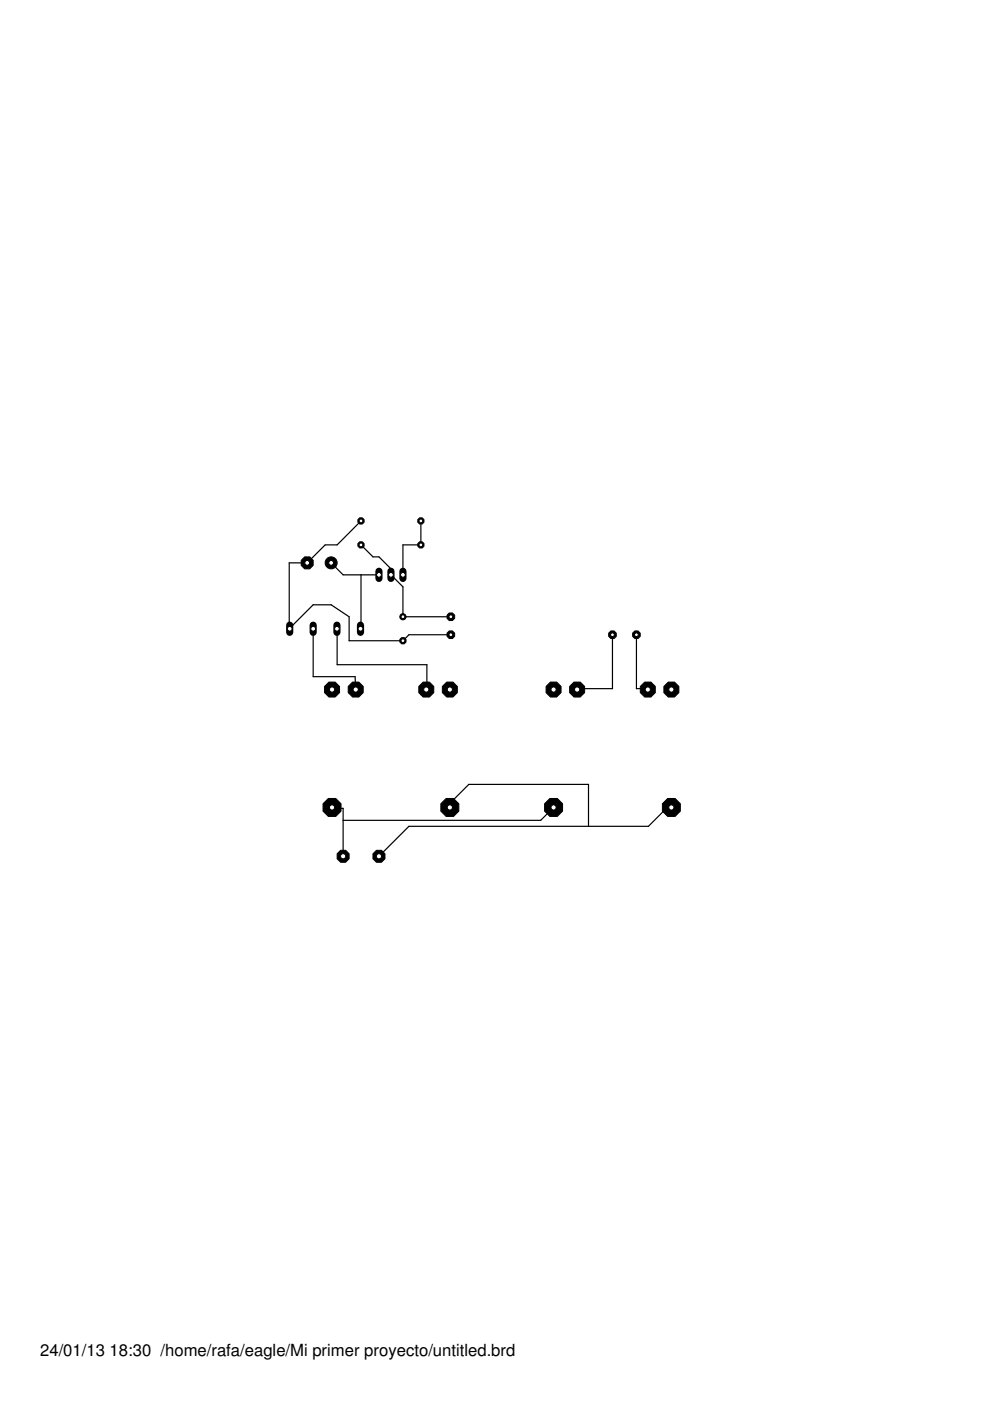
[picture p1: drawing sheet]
<svg xmlns="http://www.w3.org/2000/svg" width="210mm" height="297mm" viewBox="0 0 210 297" stroke-linecap="round" stroke-linejoin="round" font-family="sans-serif">
<g fill="none" stroke="#000" stroke-width=".25">
<path d="M70.2 119.3l2.5 2.6h7.6M76.5 115.5l2.6 2.6h1.2l2.6 2.5v1.3l2.5 2.5v6.4h10.2M76.5 110.4l-5 5.1h-2.6l-3.8 3.8h-3.8v14M89.2 110.4v5.1h-3.8v6.4M61.3 133.3h.1M61.3 133.3l5.1-5.1h3.8l3.8 2.6v5h11.4l1.3-1.2h8.9M66.4 133.3h.1M66.4 133.3v10.2h8.9l.1 2.7M71.4 133.3l.1 7.6h19v5.1l-1.3 1.3 1.2-1.1M76.5 121.9l-.1 11.4M129.9 134.6v11.4h-6.4l-1.1 .2M134.9 134.6v11.4l2.5 .2"/>
<path d="M70.4 171.2l2.3 .2v10.1M95.4 171.2l.2-1.1 3.8-3.8h25.4v8.9M117.4 171.2l-2.8 2.7h-41.9M142.3 171.2l-1 .2-3.8 3.8h-50.8l-6.4 6.3"/>
</g>
<circle cx="70.4" cy="171.2" r="2.06" fill="#000" stroke="#000" stroke-width=".21"/>
<circle cx="70.4" cy="171.2" r=".55" fill="#fff" stroke="#000" stroke-width=".21"/>
<circle cx="95.4" cy="171.2" r="2.06" fill="#000" stroke="#000" stroke-width=".21"/>
<circle cx="95.4" cy="171.2" r=".55" fill="#fff" stroke="#000" stroke-width=".21"/>
<circle cx="95.4" cy="146.2" r="1.72" fill="#000" stroke="#000" stroke-width=".21"/>
<circle cx="95.4" cy="146.2" r=".55" fill="#fff" stroke="#000" stroke-width=".21"/>
<circle cx="90.4" cy="146.2" r="1.72" fill="#000" stroke="#000" stroke-width=".21"/>
<circle cx="90.4" cy="146.2" r=".55" fill="#fff" stroke="#000" stroke-width=".21"/>
<circle cx="75.4" cy="146.2" r="1.72" fill="#000" stroke="#000" stroke-width=".21"/>
<circle cx="75.4" cy="146.2" r=".55" fill="#fff" stroke="#000" stroke-width=".21"/>
<circle cx="70.4" cy="146.2" r="1.72" fill="#000" stroke="#000" stroke-width=".21"/>
<circle cx="70.4" cy="146.2" r=".55" fill="#fff" stroke="#000" stroke-width=".21"/>
<path d="M85.4 121.1v1.5" fill="none" stroke="#000" stroke-width="1.5"/>
<circle cx="85.4" cy="121.9" r=".51" fill="#fff" stroke="#000" stroke-width=".21"/>
<path d="M82.9 121.1v1.5" fill="none" stroke="#000" stroke-width="1.5"/>
<circle cx="82.9" cy="121.9" r=".51" fill="#fff" stroke="#000" stroke-width=".21"/>
<path d="M80.3 121.1v1.5" fill="none" stroke="#000" stroke-width="1.5"/>
<circle cx="80.3" cy="121.9" r=".51" fill="#fff" stroke="#000" stroke-width=".21"/>
<path d="M61.4 132.5v1.6" fill="none" stroke="#000" stroke-width="1.5"/>
<circle cx="61.4" cy="133.3" r=".51" fill="#fff" stroke="#000" stroke-width=".21"/>
<path d="M76.4 132.5v1.6" fill="none" stroke="#000" stroke-width="1.5"/>
<circle cx="76.4" cy="133.3" r=".51" fill="#fff" stroke="#000" stroke-width=".21"/>
<path d="M66.4 132.5v1.6" fill="none" stroke="#000" stroke-width="1.5"/>
<circle cx="66.4" cy="133.3" r=".51" fill="#fff" stroke="#000" stroke-width=".21"/>
<path d="M71.4 132.5v1.6" fill="none" stroke="#000" stroke-width="1.5"/>
<circle cx="71.4" cy="133.3" r=".51" fill="#fff" stroke="#000" stroke-width=".21"/>
<circle cx="70.2" cy="119.3" r="1.27" fill="#000" stroke="#000" stroke-width=".21"/>
<circle cx="70.2" cy="119.3" r=".51" fill="#fff" stroke="#000" stroke-width=".21"/>
<circle cx="65.1" cy="119.3" r="1.38" fill="#000" stroke="#000" stroke-width=".21"/>
<circle cx="65.1" cy="119.3" r=".51" fill="#fff" stroke="#000" stroke-width=".21"/>
<circle cx="85.4" cy="135.8" r=".71" fill="#000" stroke="#000" stroke-width=".21"/>
<circle cx="85.4" cy="135.8" r=".4" fill="#fff" stroke="#000" stroke-width=".21"/>
<circle cx="85.4" cy="130.8" r=".66" fill="#000" stroke="#000" stroke-width=".21"/>
<circle cx="85.4" cy="130.8" r=".4" fill="#fff" stroke="#000" stroke-width=".21"/>
<circle cx="76.5" cy="110.4" r=".71" fill="#000" stroke="#000" stroke-width=".21"/>
<circle cx="76.5" cy="110.4" r=".4" fill="#fff" stroke="#000" stroke-width=".21"/>
<circle cx="89.2" cy="110.4" r=".71" fill="#000" stroke="#000" stroke-width=".21"/>
<circle cx="89.2" cy="110.4" r=".4" fill="#fff" stroke="#000" stroke-width=".21"/>
<circle cx="76.5" cy="115.5" r=".71" fill="#000" stroke="#000" stroke-width=".21"/>
<circle cx="76.5" cy="115.5" r=".4" fill="#fff" stroke="#000" stroke-width=".21"/>
<circle cx="89.2" cy="115.5" r=".71" fill="#000" stroke="#000" stroke-width=".21"/>
<circle cx="89.2" cy="115.5" r=".4" fill="#fff" stroke="#000" stroke-width=".21"/>
<circle cx="72.7" cy="181.5" r="1.38" fill="#000" stroke="#000" stroke-width=".21"/>
<circle cx="72.7" cy="181.5" r=".55" fill="#fff" stroke="#000" stroke-width=".21"/>
<circle cx="80.3" cy="181.5" r="1.38" fill="#000" stroke="#000" stroke-width=".21"/>
<circle cx="80.3" cy="181.5" r=".55" fill="#fff" stroke="#000" stroke-width=".21"/>
<circle cx="95.6" cy="130.8" r=".87" fill="#000" stroke="#000" stroke-width=".21"/>
<circle cx="95.6" cy="130.8" r=".4" fill="#fff" stroke="#000" stroke-width=".21"/>
<circle cx="95.6" cy="134.6" r=".87" fill="#000" stroke="#000" stroke-width=".21"/>
<circle cx="95.6" cy="134.6" r=".4" fill="#fff" stroke="#000" stroke-width=".21"/>
<circle cx="117.4" cy="171.2" r="2.06" fill="#000" stroke="#000" stroke-width=".21"/>
<circle cx="117.4" cy="171.2" r=".55" fill="#fff" stroke="#000" stroke-width=".21"/>
<circle cx="142.3" cy="171.2" r="2.06" fill="#000" stroke="#000" stroke-width=".21"/>
<circle cx="142.3" cy="171.2" r=".55" fill="#fff" stroke="#000" stroke-width=".21"/>
<circle cx="142.3" cy="146.2" r="1.72" fill="#000" stroke="#000" stroke-width=".21"/>
<circle cx="142.3" cy="146.2" r=".55" fill="#fff" stroke="#000" stroke-width=".21"/>
<circle cx="137.4" cy="146.2" r="1.72" fill="#000" stroke="#000" stroke-width=".21"/>
<circle cx="137.4" cy="146.2" r=".55" fill="#fff" stroke="#000" stroke-width=".21"/>
<circle cx="122.4" cy="146.2" r="1.72" fill="#000" stroke="#000" stroke-width=".21"/>
<circle cx="122.4" cy="146.2" r=".55" fill="#fff" stroke="#000" stroke-width=".21"/>
<circle cx="117.4" cy="146.2" r="1.72" fill="#000" stroke="#000" stroke-width=".21"/>
<circle cx="117.4" cy="146.2" r=".55" fill="#fff" stroke="#000" stroke-width=".21"/>
<circle cx="129.9" cy="134.6" r=".87" fill="#000" stroke="#000" stroke-width=".21"/>
<circle cx="129.9" cy="134.6" r=".4" fill="#fff" stroke="#000" stroke-width=".21"/>
<circle cx="134.9" cy="134.6" r=".87" fill="#000" stroke="#000" stroke-width=".21"/>
<circle cx="134.9" cy="134.6" r=".4" fill="#fff" stroke="#000" stroke-width=".21"/>
<g font-size="3.5">
<text x="8.5" y="287.5">24/01/13</text>
<text x="23.2" y="287.5">18:30 /home/rafa/eagle/Mi primer proyecto/untitled.brd</text>
</g>
</svg>
